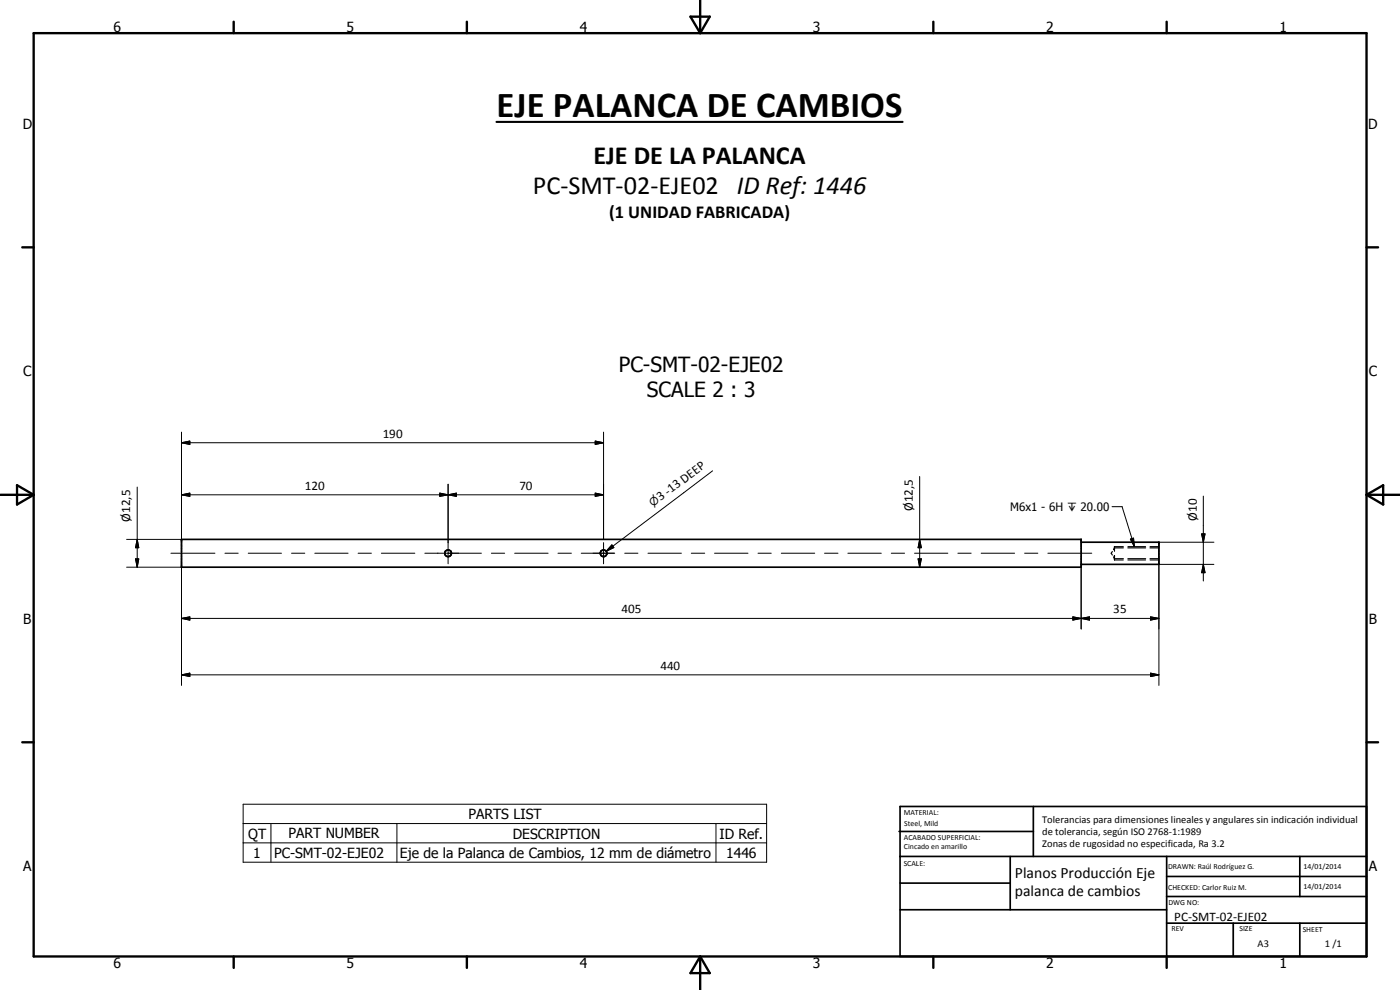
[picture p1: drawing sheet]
<svg xmlns="http://www.w3.org/2000/svg" width="420mm" height="297mm" viewBox="0 0 420 297" stroke-linecap="round" stroke-linejoin="round" font-family="sans-serif">
<g fill="none" stroke="#000" stroke-width=".51">
<path d="M54.5 161.8h270v8.4h-270zM324.5 162.7h23.3v6.6h-23.3M269.8 249.5h40.3M270.1 242h140v45h-140zM270.1 257h140M303.2 257v16M310.1 242v15M350.1 257v30M390.1 257v12M270.1 265h33.1M270.1 273h80M350.1 277h60"/>
<path d="M350.1 269h60M350.1 263h60M370.1 277v10M390.1 277v10"/>
<circle cx="134.5" cy="166" r="1.01"/>
<circle cx="181.1" cy="166" r="1.03"/>
</g>
<g fill="#000">
<circle cx="54.5" cy="161.8" r=".25"/>
<circle cx="324.5" cy="161.8" r=".25"/>
<circle cx="334.5" cy="166.7" r=".18"/>
<circle cx="347.8" cy="162.7" r=".25"/>
</g>
<path d="M333.8 165.5l-.3 .5 .3 .5M334.2 167.1l.3 .5h2.6M334.5 164v1.4M334.5 166.7v1.3M337.1 164.4h-2.6l-.3 .5M338.5 164.4h5.3M338.5 167.6h5.3M345.1 164.4h2.7M345.1 167.6h2.7" fill="none" stroke="#000" stroke-width=".35"/>
<g fill="none" stroke="#000" stroke-width=".3">
<path d="M54.5 132.8l2.5-.5v1zM54.5 129.7v32.1h-16.5M54.5 132.8h126.6M178.6 132.3l2.5 .5-2.5 .5zM181.1 129.7v32.1M41.2 146.1v24.1M54.5 148.5l2.5-.5v.9zM54.5 148.5h126.6M132 148l2.5 .5-2.5 .4zM134.5 148.5l2.5-.5v.9zM134.5 145.3v23.9M178.6 148l2.5 .5-2.5 .4z"/>
<path d="M213.9 141.3l-32 24.1M276 143v27.2M333.7 152h3.1l3.6 12M361.1 148.8v25.5M38 170.2h16.5v35.5M40.7 167.7h.9l-.4 2.5zM41.2 161.8l.4 2.5h-.9zM51.3 166h13.2M67.5 166h4M74.5 166h10M87.5 166h4M94.5 166h10"/>
<path d="M107.5 166h4M114.5 166h10M127.5 166h17M147.5 166h4M154.5 166h10M167.5 166h4M174.4 166h10.1M181.1 162.8v6.4M183.6 163.5l.6 .8-2.3 1.1zM187.5 166h4M194.5 166h10M207.5 166h4"/>
<path d="M214.4 166h10.1M227.5 166h4M234.5 166h10M247.5 166h4M254.5 166h10M267.5 166h4M274.5 166h10M275.5 167.7h1l-.5 2.5zM276 161.8l.5 2.5h-1zM287.5 166h4M294.5 166h10M307.5 166h4"/>
<path d="M314.5 166h13.1M324.5 170.2v18.5M334.5 164h2.6M334.5 168h2.6M338.5 164h5.3M338.5 168h5.3M339.2 161.8l1-.3 .2 2.5zM345.1 164h2.7M345.1 168h2.7M347.8 162.7h16.5M360.6 160.2h1l-.5 2.5zM361.1 169.3l.5 2.5h-1z"/>
<path d="M364.3 169.3h-16.5v36.4M54.5 185.5l2.5-.4v1zM54.5 185.5h293.3M322 185.1l2.5 .4-2.5 .6zM324.5 185.5l2.5-.4v1zM345.3 185.1l2.5 .4-2.5 .6zM54.5 202.5l2.5-.5v1zM54.5 202.5h293.3M345.3 202l2.5 .5-2.5 .5zM73 241.3h157.1v17.4h-157.1zM73 247.1h157.1M73 252.9h157.1"/>
<path d="M81.3 247.1v11.6M119.1 247.1v11.6M214.9 247.1v11.6"/>
</g>
<g fill="none" stroke="#000" stroke-width=".71">
<path d="M10.1 9.9h400v277.1h-400zM70.1 6.5v3.4M140.1 6.5v3.4M207.2 5h5.8l-2.9 4.9zM210.1 0v9.9M280.1 6.5v3.4M350.1 6.5v3.4M6.7 74.2h3.4M410.1 74.2h3.5M.1 148.5h10M5.1 145.6l5 2.9-5 2.9zM410.1 148.5h10"/>
<path d="M410.1 148.5l5-2.9v5.8zM6.7 222.7h3.4M410.1 222.7h3.5M70.1 287v3.4M140.1 287v3.4M210.1 287v10M210.1 287l2.9 5h-5.8zM280.1 287v3.4M350.1 287v3.4"/>
</g>
<g fill="#000">
<path d="M54.5 132.8l2.5-.5v1zM178.6 132.3l2.5 .5-2.5 .5zM54.5 148.5l2.5-.5v.9zM132 148l2.5 .5-2.5 .4zM134.5 148.5l2.5-.5v.9zM178.6 148l2.5 .5-2.5 .4zM40.7 167.7h.9l-.4 2.5zM41.2 161.8l.4 2.5h-.9zM183.6 163.5l.6 .8-2.3 1.1zM275.5 167.7h1l-.5 2.5zM276 161.8l.5 2.5h-1zM339.2 161.8l1-.3 .2 2.5z"/>
<path d="M360.6 160.2h1l-.5 2.5zM361.1 169.3l.5 2.5h-1zM54.5 185.5l2.5-.4v1zM322 185.1l2.5 .4-2.5 .6zM324.5 185.5l2.5-.4v1zM345.3 185.1l2.5 .4-2.5 .6zM54.5 202.5l2.5-.5v1zM345.3 202l2.5 .5-2.5 .5z"/>
</g>
<path d="M149 36.6h121.9" fill="none" stroke="#000" stroke-width=".63"/>
<text font-size="11" x="149" y="35.1">EJE PALANCA DE CAMBIOS</text>
<g font-size="7.9">
<text x="178.1" y="49.3">EJE DE LA PALANCA</text>
<text x="159.9" y="58.3">PC-SMT-02-EJE02 ID Ref: 1446</text>
</g>
<g font-size="6.3">
<text x="185.7" y="111.5">PC-SMT-02-EJE02</text>
<text x="194.1" y="119">SCALE 2 : 3</text>
</g>
<text font-size="5.5" x="182.8" y="65.4">(1 UNIDAD FABRICADA)</text>
<g font-size="4.7">
<text x="304.6" y="263.5">Planos Producción Eje</text>
<text x="304.6" y="268.9">palanca de cambios</text>
</g>
<g font-size="4.2">
<text x="34" y="9.6">6</text>
<text x="104" y="9.6">5</text>
<text x="174" y="9.6">4</text>
<text x="244" y="9.6">3</text>
<text x="314" y="9.6">2</text>
<text x="384" y="9.6">1</text>
<text x="6.8" y="38.7">D</text>
<text x="410.6" y="38.7">D</text>
<text x="7" y="112.9">C</text>
<text x="410.8" y="112.9">C</text>
<text x="7" y="187.1">B</text>
<text x="410.8" y="187.1">B</text>
<text x="140.6" y="245.7">PARTS LIST</text>
<text x="74.5" y="251.6">QT</text>
<text x="86.6" y="251.5">PART NUMBER</text>
<text x="153.9" y="251.6">DESCRIPTION</text>
<text x="215.9" y="251.6">ID Ref.</text>
<text x="76" y="257.3">1</text>
<text x="82.2" y="257.3">PC-SMT-02-EJE02</text>
<text x="120" y="257.6">Eje de la Palanca de Cambios, 12 mm de diámetro</text>
<text x="217.9" y="257.3">1446</text>
<text x="7" y="261.4">A</text>
<text x="410.8" y="261.4">A</text>
<text x="34" y="290.4">6</text>
<text x="104" y="290.4">5</text>
<text x="174" y="290.4">4</text>
<text x="244" y="290.4">3</text>
<text x="314" y="290.4">2</text>
<text x="384" y="290.4">1</text>
</g>
<g font-size="3.9">
<text x="114.9" y="131.3">190</text>
<text x="91.5" y="146.9">120</text>
<text x="155.9" y="146.9">70</text>
<text x="198.2" y="150.5" transform="rotate(-37 198.2 150.5)">3 -13 DEEP</text>
<text x="273.9" y="153.3" transform="rotate(-90 273.9 153.3)">Ø12,5</text>
<text x="39.1" y="156.5" transform="rotate(-90 39.1 156.5)">Ø12,5</text>
<text x="359.2" y="156.2" transform="rotate(-90 359.2 156.2)">Ø10</text>
<text x="186.5" y="184">405</text>
<text x="334.1" y="184">35</text>
<text x="198.2" y="200.9">440</text>
<text x="352.4" y="276.3">PC-SMT-02-EJE02</text>
</g>
<text font-size="3.5" x="303.2" y="153.3">M6x1 - 6H x 20.00</text>
<text font-size="3.3" x="195.9" y="152.1" transform="rotate(-37 195.9 152.1)">n</text>
<g font-size="3.1">
<text x="312.7" y="246.8">Tolerancias para dimensiones lineales y angulares sin indicación individual</text>
<text x="312.7" y="250.4">de tolerancia, según ISO 2768-1:1989</text>
<text x="312.7" y="254">Zonas de rugosidad no especificada, Ra 3.2</text>
<text x="377.4" y="284.1">A3</text>
<text x="397.6" y="284.2">1 /1</text>
</g>
<g font-size="2.4">
<text x="271.2" y="244.4">MATERIAL:</text>
<text x="271.3" y="252">ACABADO SUPERFICIAL:</text>
<text x="271.4" y="247.9">Steel, Mild</text>
<text x="271.3" y="254.6">Cincado en amarillo</text>
<text x="271.2" y="259.7">SCALE:</text>
<text x="350.6" y="260.8">DRAWN: Raúl Rodríguez G.</text>
<text x="391.2" y="260.6">14/01/2014</text>
<text x="350.6" y="267">CHECKED: Carlor Ruiz M.</text>
<text x="391.2" y="266.7">14/01/2014</text>
<text x="350.6" y="271.4">DWG NO:</text>
<text x="351.6" y="279.3">REV</text>
<text x="372" y="279.4">SIZE</text>
<text x="391" y="279.6">SHEET</text>
</g>
</svg>
